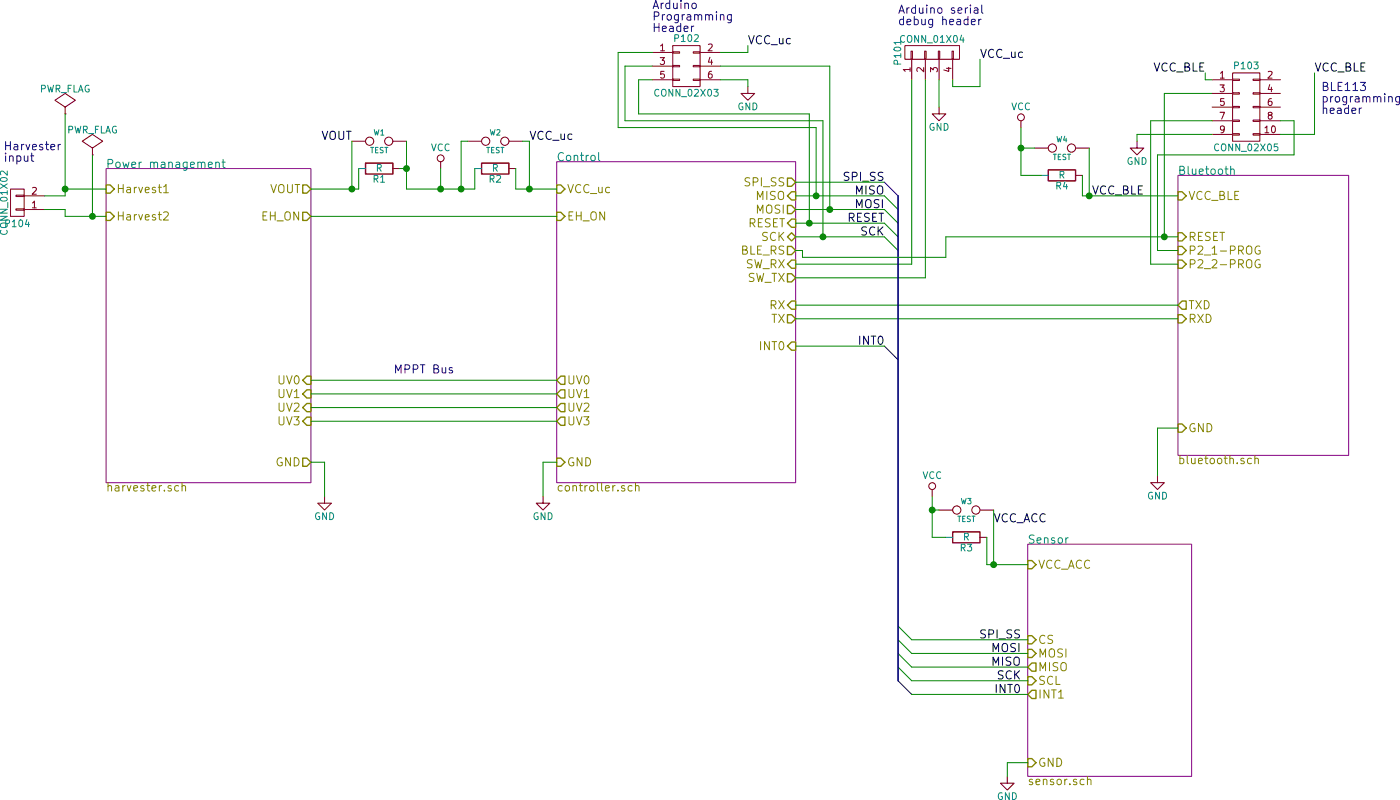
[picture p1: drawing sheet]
EESchema Schematic File Version 2
LIBS:power
LIBS:device
LIBS:transistors
LIBS:conn
LIBS:linear
LIBS:regul
LIBS:74xx
LIBS:cmos4000
LIBS:adc-dac
LIBS:memory
LIBS:xilinx
LIBS:microcontrollers
LIBS:dsp
LIBS:microchip
LIBS:analog_switches
LIBS:motorola
LIBS:texas
LIBS:intel
LIBS:audio
LIBS:interface
LIBS:digital-audio
LIBS:philips
LIBS:display
LIBS:cypress
LIBS:siliconi
LIBS:opto
LIBS:atmel
LIBS:contrib
LIBS:valves
LIBS:ac-dc
LIBS:dc-dc
LIBS:ESD_Protection
LIBS:nordicsemi
LIBS:sensors
LIBS:rfcom
LIBS:radio-cache
EELAYER 25 0
EELAYER END
$Descr A4 11693 8268
encoding utf-8
Sheet 1 5
Title "Energy harvesting sensor board with BLE radio"
Date "2015-09-08"
Rev "e6b12b6"
Comp "Aalto University / Otso Jousimaa"
Comment1 "First draft for review"
Comment2 ""
Comment3 ""
Comment4 ""
$EndDescr
$Sheet
S 1300 1800 1500 2300
U 55E9A1B1
F0 "Power management" 60
F1 "harvester.sch" 60
F2 "Harvest1" I L 1300 1950 60 
F3 "Harvest2" I L 1300 2150 60 
F4 "UV3" I R 2800 3650 60 
F5 "UV2" I R 2800 3550 60 
F6 "UV1" I R 2800 3450 60 
F7 "UV0" I R 2800 3350 60 
F8 "VOUT" O R 2800 1950 60 
F9 "EH_ON" O R 2800 2150 60 
F10 "GND" O R 2800 3950 60 
$EndSheet
$Sheet
S 4600 1750 1750 2350
U 55E9A1B4
F0 "Control" 60
F1 "controller.sch" 60
F2 "SPI_SS" O R 6350 1900 60 
F3 "MISO" I R 6350 2000 60 
F4 "MOSI" O R 6350 2100 60 
F5 "RESET" I R 6350 2200 60 
F6 "SCK" B R 6350 2300 60 
F7 "SW_RX" I R 6350 2500 60 
F8 "SW_TX" O R 6350 2600 60 
F9 "RX" I R 6350 2800 60 
F10 "TX" O R 6350 2900 60 
F11 "INT0" I R 6350 3100 60 
F12 "GND" I L 4600 3950 60 
F13 "VCC_uc" I L 4600 1950 60 
F14 "UV0" O L 4600 3350 60 
F15 "UV1" O L 4600 3450 60 
F16 "UV2" O L 4600 3550 60 
F17 "UV3" O L 4600 3650 60 
F18 "EH_ON" I L 4600 2150 60 
F19 "BLE_RS" O R 6350 2400 60 
$EndSheet
$Sheet
S 9150 1850 1250 2050
U 55E9A1BB
F0 "Bluetooth" 60
F1 "bluetooth.sch" 60
F2 "RESET" I L 9150 2300 60 
F3 "P2_1-PROG" I L 9150 2400 60 
F4 "P2_2-PROG" I L 9150 2500 60 
F5 "VCC_BLE" I L 9150 2000 60 
F6 "GND" I L 9150 3700 60 
F7 "TXD" O L 9150 2800 60 
F8 "RXD" I L 9150 2900 60 
$EndSheet
$Sheet
S 8050 4550 1200 1700
U 55E9A1BE
F0 "Sensor" 60
F1 "sensor.sch" 60
F2 "CS" I L 8050 5250 60 
F3 "MOSI" I L 8050 5350 60 
F4 "MISO" O L 8050 5450 60 
F5 "SCL" I L 8050 5550 60 
F6 "INT1" O L 8050 5650 60 
F7 "VCC_ACC" I L 8050 4700 60 
F8 "GND" I L 8050 6150 60 
$EndSheet
$Comp
L GND #PWR01
U 1 1
P 4500 4200
F 0 "#PWR01" H 4500 3950 50  0001 C CNN
F 1 "GND" H 4500 4050 50  0000 C CNN
F 2 "" H 4500 4200 60  0000 C CNN
F 3 "" H 4500 4200 60  0000 C CNN
	1    4500 4200
	1    0    0    -1  
$EndComp
$Comp
L GND #PWR02
U 1 1
P 2900 4200
F 0 "#PWR02" H 2900 3950 50  0001 C CNN
F 1 "GND" H 2900 4050 50  0000 C CNN
F 2 "" H 2900 4200 60  0000 C CNN
F 3 "" H 2900 4200 60  0000 C CNN
	1    2900 4200
	1    0    0    -1  
$EndComp
$Comp
L CONN_01X02 P104
U 1 1
P 650 2050
F 0 "P104" H 650 2200 50  0000 C CNN
F 1 "CONN_01X02" V 750 2050 50  0000 C CNN
F 2 "Pin_Headers:Pin_Header_Straight_1x02" H 650 2050 60  0001 C CNN
F 3 "" H 650 2050 60  0000 C CNN
	1    650  2050
	-1   0    0    1   
$EndComp
$Comp
L PWR_FLAG #FLG03
U 1 1
P 1000 1400
F 0 "#FLG03" H 1000 1495 50  0001 C CNN
F 1 "PWR_FLAG" H 1000 1580 50  0000 C CNN
F 2 "" H 1000 1400 60  0000 C CNN
F 3 "" H 1000 1400 60  0000 C CNN
	1    1000 1400
	1    0    0    -1  
$EndComp
$Comp
L PWR_FLAG #FLG04
U 1 1
P 1200 1700
F 0 "#FLG04" H 1200 1795 50  0001 C CNN
F 1 "PWR_FLAG" H 1200 1880 50  0000 C CNN
F 2 "" H 1200 1700 60  0000 C CNN
F 3 "" H 1200 1700 60  0000 C CNN
	1    1200 1700
	1    0    0    -1  
$EndComp
Text Notes 550  1750 0    60   ~ 0
Harvester \ninput
Text Notes 3850 3300 2    60   ~ 0
MPPT Bus
$Comp
L CONN_02X05 P103
U 1 1
P 9650 1350
F 0 "P103" H 9650 1650 50  0000 C CNN
F 1 "CONN_02X05" H 9650 1050 50  0000 C CNN
F 2 "Pin_Headers:Pin_Header_Straight_2x05_Pitch1.27mm" H 9650 150 60  0001 C CNN
F 3 "" H 9650 150 60  0000 C CNN
	1    9650 1350
	1    0    0    -1  
$EndComp
$Comp
L GND #PWR05
U 1 1
P 8850 1600
F 0 "#PWR05" H 8850 1350 50  0001 C CNN
F 1 "GND" H 8850 1450 50  0000 C CNN
F 2 "" H 8850 1600 60  0000 C CNN
F 3 "" H 8850 1600 60  0000 C CNN
	1    8850 1600
	1    0    0    -1  
$EndComp
Text Notes 10200 1400 0    60   ~ 0
BLE113\nprogramming\nheader
$Comp
L VCC #PWR06
U 1 1
P 3750 1800
F 0 "#PWR06" H 3750 1650 50  0001 C CNN
F 1 "VCC" H 3750 1950 50  0000 C CNN
F 2 "" H 3750 1800 60  0000 C CNN
F 3 "" H 3750 1800 60  0000 C CNN
	1    3750 1800
	1    0    0    -1  
$EndComp
$Comp
L CONN_02X03 P102
U 1 1
P 5550 1050
F 0 "P102" H 5550 1250 50  0000 C CNN
F 1 "CONN_02X03" H 5550 850 50  0000 C CNN
F 2 "Pin_Headers:Pin_Header_Straight_2x03" H 5550 -150 60  0001 C CNN
F 3 "" H 5550 -150 60  0000 C CNN
	1    5550 1050
	1    0    0    -1  
$EndComp
$Comp
L GND #PWR07
U 1 1
P 6000 1200
F 0 "#PWR07" H 6000 950 50  0001 C CNN
F 1 "GND" H 6000 1050 50  0000 C CNN
F 2 "" H 6000 1200 60  0000 C CNN
F 3 "" H 6000 1200 60  0000 C CNN
	1    6000 1200
	1    0    0    -1  
$EndComp
Text Notes 5300 800  0    60   ~ 0
Arduino\nProgramming\nHeader
$Comp
L CONN_01X04 P101
U 1 1
P 7350 950
F 0 "P101" H 7350 1200 50  0000 C CNN
F 1 "CONN_01X04" V 7450 950 50  0000 C CNN
F 2 "Pin_Headers:Pin_Header_Straight_1x04" H 7350 950 60  0001 C CNN
F 3 "" H 7350 950 60  0000 C CNN
	1    7350 950 
	0    -1   -1   0   
$EndComp
$Comp
L GND #PWR08
U 1 1
P 7400 1350
F 0 "#PWR08" H 7400 1100 50  0001 C CNN
F 1 "GND" H 7400 1200 50  0000 C CNN
F 2 "" H 7400 1350 60  0000 C CNN
F 3 "" H 7400 1350 60  0000 C CNN
	1    7400 1350
	1    0    0    -1  
$EndComp
Text Notes 7100 750  0    60   ~ 0
Arduino serial \ndebug header
Entry Wire Line
	7000 1900 7100 2000
Entry Wire Line
	7000 2000 7100 2100
Entry Wire Line
	7000 2100 7100 2200
Entry Wire Line
	7000 2200 7100 2300
Entry Wire Line
	7000 2300 7100 2400
Text Label 7000 1900 2    60   ~ 0
SPI_SS
Text Label 7000 2000 2    60   ~ 0
MISO
Text Label 7000 2100 2    60   ~ 0
MOSI
Text Label 7000 2200 2    60   ~ 0
RESET
Text Label 7000 2300 2    60   ~ 0
SCK
Entry Wire Line
	7000 3100 7100 3200
Text Label 7000 3100 2    60   ~ 0
INT0
Entry Wire Line
	7100 5550 7200 5650
Entry Wire Line
	7100 5450 7200 5550
Entry Wire Line
	7100 5350 7200 5450
Entry Wire Line
	7100 5250 7200 5350
Entry Wire Line
	7100 5150 7200 5250
Text Label 8000 5650 2    60   ~ 0
INT0
Text Label 8000 5550 2    60   ~ 0
SCK
Text Label 8000 5450 2    60   ~ 0
MISO
Text Label 8000 5350 2    60   ~ 0
MOSI
Text Label 8000 5250 2    60   ~ 0
SPI_SS
$Comp
L GND #PWR09
U 1 1
P 7900 6250
F 0 "#PWR09" H 7900 6000 50  0001 C CNN
F 1 "GND" H 7900 6100 50  0000 C CNN
F 2 "" H 7900 6250 60  0000 C CNN
F 3 "" H 7900 6250 60  0000 C CNN
	1    7900 6250
	1    0    0    -1  
$EndComp
$Comp
L TEST W1
U 1 1
P 3300 1600
F 0 "W1" H 3300 1660 40  0000 C CNN
F 1 "TEST" H 3300 1530 40  0000 C CNN
F 2 "footprints_:Test_pair_TH_small" H 3300 1600 60  0001 C CNN
F 3 "" H 3300 1600 60  0000 C CNN
	1    3300 1600
	1    0    0    -1  
$EndComp
$Comp
L R R1
U 1 1
P 3300 1800
F 0 "R1" V 3380 1800 50  0000 C CNN
F 1 "R" V 3300 1800 50  0000 C CNN
F 2 "Resistors_SMD:R_0603" V 3230 1800 30  0001 C CNN
F 3 "" H 3300 1800 30  0000 C CNN
	1    3300 1800
	0    1    1    0   
$EndComp
$Comp
L TEST W2
U 1 1
P 4150 1600
F 0 "W2" H 4150 1660 40  0000 C CNN
F 1 "TEST" H 4150 1530 40  0000 C CNN
F 2 "footprints_:Test_pair_TH_small" H 4150 1600 60  0001 C CNN
F 3 "" H 4150 1600 60  0000 C CNN
	1    4150 1600
	1    0    0    -1  
$EndComp
$Comp
L R R2
U 1 1
P 4150 1800
F 0 "R2" V 4230 1800 50  0000 C CNN
F 1 "R" V 4150 1800 50  0000 C CNN
F 2 "Resistors_SMD:R_0603" V 4080 1800 30  0001 C CNN
F 3 "" H 4150 1800 30  0000 C CNN
	1    4150 1800
	0    1    1    0   
$EndComp
$Comp
L TEST W3
U 1 1
P 7600 4300
F 0 "W3" H 7600 4360 40  0000 C CNN
F 1 "TEST" H 7600 4230 40  0000 C CNN
F 2 "footprints_:Test_pair_TH_small" H 7600 4300 60  0001 C CNN
F 3 "" H 7600 4300 60  0000 C CNN
	1    7600 4300
	1    0    0    -1  
$EndComp
$Comp
L R R3
U 1 1
P 7600 4500
F 0 "R3" V 7680 4500 50  0000 C CNN
F 1 "R" V 7600 4500 50  0000 C CNN
F 2 "Resistors_SMD:R_0603" V 7530 4500 30  0001 C CNN
F 3 "" H 7600 4500 30  0000 C CNN
	1    7600 4500
	0    1    1    0   
$EndComp
$Comp
L TEST W4
U 1 1
P 8300 1650
F 0 "W4" H 8300 1710 40  0000 C CNN
F 1 "TEST" H 8300 1580 40  0000 C CNN
F 2 "footprints_:Test_pair_TH_small" H 8300 1650 60  0001 C CNN
F 3 "" H 8300 1650 60  0000 C CNN
	1    8300 1650
	1    0    0    -1  
$EndComp
$Comp
L R R4
U 1 1
P 8300 1850
F 0 "R4" V 8380 1850 50  0000 C CNN
F 1 "R" V 8300 1850 50  0000 C CNN
F 2 "Resistors_SMD:R_0603" V 8230 1850 30  0001 C CNN
F 3 "" H 8300 1850 30  0000 C CNN
	1    8300 1850
	0    1    1    0   
$EndComp
Wire Wire Line
	2800 2150 4600 2150
Wire Wire Line
	4600 3350 2800 3350
Wire Wire Line
	4600 3450 2800 3450
Wire Wire Line
	4600 3550 2800 3550
Wire Wire Line
	4600 3650 2800 3650
Wire Wire Line
	2800 3950 2900 3950
Wire Wire Line
	2900 3950 2900 4200
Wire Wire Line
	4600 3950 4500 3950
Wire Wire Line
	4500 3950 4500 4200
Wire Wire Line
	6350 2800 9150 2800
Wire Wire Line
	9150 2900 6350 2900
Wire Wire Line
	7450 2300 7450 2450
Wire Wire Line
	7450 2300 9150 2300
Wire Wire Line
	1000 2000 850  2000
Wire Wire Line
	1000 1400 1000 2000
Wire Wire Line
	1000 1950 1300 1950
Wire Wire Line
	850  2100 1000 2100
Wire Wire Line
	1000 2100 1000 2150
Wire Wire Line
	1000 2150 1300 2150
Wire Wire Line
	1200 2150 1200 1700
Connection ~ 1200 2150
Connection ~ 1000 1950
Wire Wire Line
	9400 1250 9050 1250
Wire Wire Line
	9050 1250 9050 2300
Connection ~ 9050 2300
Wire Wire Line
	8950 1450 9400 1450
Wire Wire Line
	8950 2500 9150 2500
Wire Wire Line
	8950 1450 8950 2500
Wire Wire Line
	9900 1450 10000 1450
Wire Wire Line
	10000 1450 10000 1700
Wire Wire Line
	10000 1700 9000 1700
Wire Wire Line
	9000 1700 9000 2400
Wire Wire Line
	9000 2400 9150 2400
Wire Wire Line
	9900 1550 10150 1550
Wire Wire Line
	10150 1550 10150 1100
Wire Wire Line
	9400 1150 9350 1150
Wire Wire Line
	9350 1150 9350 1100
Wire Wire Line
	3750 1800 3750 1950
Connection ~ 3750 1950
Wire Wire Line
	6350 2300 7000 2300
Wire Wire Line
	6550 2300 6550 1450
Wire Wire Line
	6550 1450 5100 1450
Wire Wire Line
	5100 1450 5100 1050
Wire Wire Line
	5100 1050 5300 1050
Wire Wire Line
	6350 2000 7000 2000
Wire Wire Line
	6500 2000 6500 1500
Wire Wire Line
	6500 1500 5050 1500
Wire Wire Line
	5050 1500 5050 950 
Wire Wire Line
	5050 950  5300 950 
Wire Wire Line
	6350 2100 7000 2100
Wire Wire Line
	6600 2100 6600 1050
Wire Wire Line
	6600 1050 5800 1050
Wire Wire Line
	5800 950  6000 950 
Wire Wire Line
	6000 950  6000 900 
Wire Wire Line
	5800 1150 6000 1150
Wire Wire Line
	6000 1150 6000 1200
Wire Wire Line
	6350 2200 7000 2200
Wire Wire Line
	6450 2200 6450 1400
Wire Wire Line
	6450 1400 5200 1400
Wire Wire Line
	5200 1400 5200 1150
Wire Wire Line
	5200 1150 5300 1150
Wire Wire Line
	6350 2500 7200 2500
Wire Wire Line
	7200 2500 7200 1150
Wire Wire Line
	6350 2600 7300 2600
Wire Wire Line
	7300 2600 7300 1150
Wire Wire Line
	7500 1150 7500 1200
Wire Wire Line
	7500 1200 7700 1200
Wire Wire Line
	7700 1200 7700 1000
Wire Wire Line
	7400 1150 7400 1350
Wire Bus Line
	7100 2000 7100 5550
Wire Wire Line
	6350 2400 6400 2400
Wire Wire Line
	6400 2400 6400 2450
Wire Wire Line
	6400 2450 7450 2450
Wire Wire Line
	7000 1900 6350 1900
Connection ~ 6500 2000
Connection ~ 6600 2100
Connection ~ 6450 2200
Connection ~ 6550 2300
Wire Wire Line
	6350 3100 7000 3100
Wire Wire Line
	8050 5250 7200 5250
Wire Wire Line
	7200 5350 8050 5350
Wire Wire Line
	8050 5450 7200 5450
Wire Wire Line
	7200 5550 8050 5550
Wire Wire Line
	8050 5650 7200 5650
Wire Wire Line
	7750 4700 8050 4700
Wire Wire Line
	8050 6150 7900 6150
Wire Wire Line
	7900 6150 7900 6250
Wire Wire Line
	9400 1550 8850 1550
Wire Wire Line
	8850 1550 8850 1600
Wire Wire Line
	9150 2000 8450 2000
Wire Wire Line
	8450 2000 8450 1850
Wire Wire Line
	8500 1650 8500 2000
Connection ~ 8500 2000
Wire Wire Line
	8150 1850 8000 1850
Wire Wire Line
	8000 1850 8000 1500
Wire Wire Line
	8100 1650 8000 1650
Connection ~ 8000 1650
$Comp
L VCC #PWR010
U 1 1
P 8000 1500
F 0 "#PWR010" H 8000 1350 50  0001 C CNN
F 1 "VCC" H 8000 1650 50  0000 C CNN
F 2 "" H 8000 1500 60  0000 C CNN
F 3 "" H 8000 1500 60  0000 C CNN
	1    8000 1500
	1    0    0    -1  
$EndComp
Wire Wire Line
	7750 4700 7750 4500
Wire Wire Line
	7800 4300 7800 4700
Connection ~ 7800 4700
Wire Wire Line
	7450 4500 7350 4500
Wire Wire Line
	7350 4500 7350 4200
Wire Wire Line
	7400 4300 7350 4300
Connection ~ 7350 4300
$Comp
L VCC #PWR011
U 1 1
P 7350 4200
F 0 "#PWR011" H 7350 4050 50  0001 C CNN
F 1 "VCC" H 7350 4350 50  0000 C CNN
F 2 "" H 7350 4200 60  0000 C CNN
F 3 "" H 7350 4200 60  0000 C CNN
	1    7350 4200
	1    0    0    -1  
$EndComp
Wire Wire Line
	2800 1950 3150 1950
Wire Wire Line
	3150 1950 3150 1800
Wire Wire Line
	3100 1600 3100 1950
Connection ~ 3100 1950
Wire Wire Line
	3500 1600 3500 1950
Wire Wire Line
	3450 1800 3500 1800
Connection ~ 3500 1800
Wire Wire Line
	3950 1600 3900 1600
Wire Wire Line
	3900 1600 3900 1950
Connection ~ 3900 1950
Wire Wire Line
	4350 1600 4400 1600
Wire Wire Line
	4400 1600 4400 1950
Connection ~ 4400 1950
Wire Wire Line
	4300 1950 4600 1950
Wire Wire Line
	4300 1950 4300 1800
Wire Wire Line
	4000 1950 4000 1800
Wire Wire Line
	3500 1950 4000 1950
Wire Wire Line
	9150 3700 9000 3700
Wire Wire Line
	9000 3700 9000 4050
$Comp
L GND #PWR012
U 1 1
P 9000 4050
F 0 "#PWR012" H 9000 3800 50  0001 C CNN
F 1 "GND" H 9000 3900 50  0000 C CNN
F 2 "" H 9000 4050 60  0000 C CNN
F 3 "" H 9000 4050 60  0000 C CNN
	1    9000 4050
	1    0    0    -1  
$EndComp
Text Label 3100 1600 2    60   ~ 0
VOUT
Text Label 4400 1600 0    60   ~ 0
VCC_uc
Text Label 6000 900  0    60   ~ 0
VCC_uc
Text Label 8900 2000 2    60   ~ 0
VCC_BLE
Text Label 9350 1100 2    60   ~ 0
VCC_BLE
Text Label 7800 4400 0    60   ~ 0
VCC_ACC
Text Label 7700 1000 0    60   ~ 0
VCC_uc
Text Label 10150 1100 0    60   ~ 0
VCC_BLE
$EndSCHEMATC
